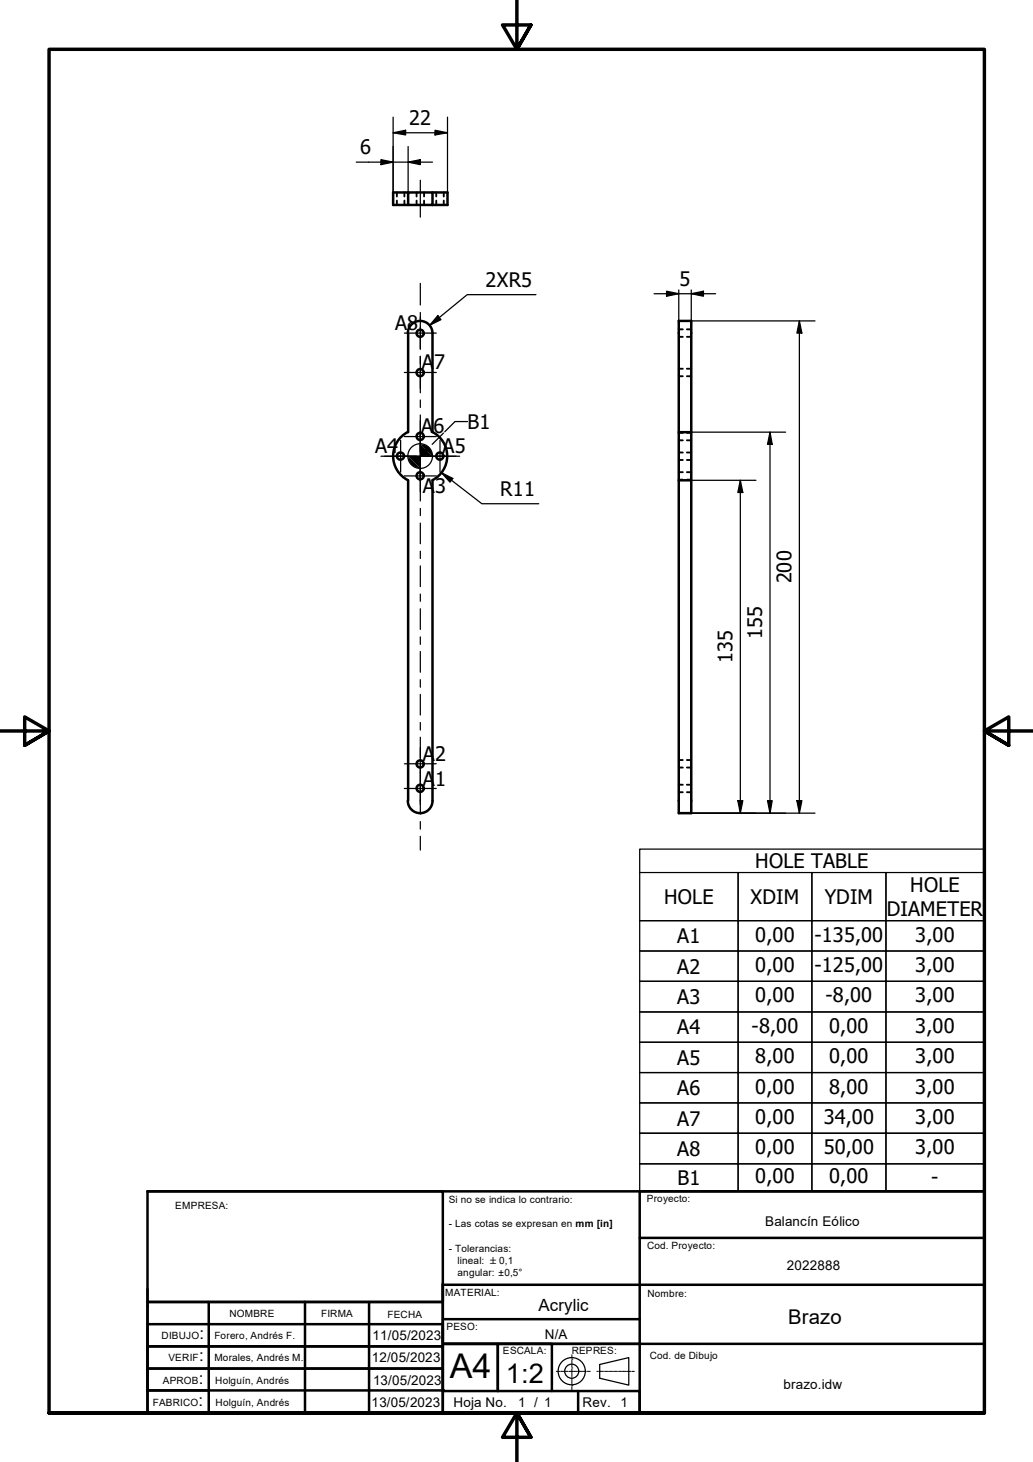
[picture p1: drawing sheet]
<svg xmlns="http://www.w3.org/2000/svg" width="210mm" height="297mm" viewBox="0 0 210 297" stroke-linecap="round" stroke-linejoin="round" font-family="sans-serif">
<!-- layer: Visible (ISO) -->
<g fill="none" stroke="#000" stroke-width=".51">
<path d="M82.9 39.1h5v2.5h-5zM82.9 39.1h-3v2.5h3M87.9 39.1h3v2.5h-3M82.9 67.7a2.51 2.51 0 0 1 2.5-2.5 2.51 2.51 0 0 1 2.5 2.5M82.9 67.7v20.1M87.9 67.7v20.1a5.5 5.5 0 0 1 0 9.8M82.9 87.8a5.5 5.5 0 0 0 0 9.8M82.9 97.6v65.1M87.9 97.6v65.1M137.9 87.8v9.8h2.6v67.6h-2.6v-67.6M140.5 87.8v-22.6h-2.6v22.6h2.6v9.8M82.9 162.7a2.51 2.51 0 0 0 2.5 2.5 2.51 2.51 0 0 0 2.5-2.5"/>
<circle cx="85.4" cy="67.7" r=".73"/>
<circle cx="85.4" cy="75.7" r=".73"/>
<circle cx="81.4" cy="92.7" r=".73"/>
<circle cx="85.4" cy="96.7" r=".73"/>
<circle cx="85.4" cy="88.7" r=".73"/>
<circle cx="89.4" cy="92.7" r=".73"/>
<circle cx="85.4" cy="155.2" r=".73"/>
<circle cx="85.4" cy="160.2" r=".73"/>
</g>
<!-- layer: Hidden (ISO) -->
<g fill="none" stroke="#000" stroke-width=".38">
<path d="M80.6 39.1v.8M82.2 39.1v.8M84.6 39.1v.8M86.2 39.1v.8M88.6 39.1v.8M90.2 39.1v.8M80.6 40.8v.8M82.2 40.8v.8M84.6 40.8v.8M86.2 40.8v.8M88.6 40.8v.8M90.2 40.8v.8"/>
<path d="M137.9 68.4h.8M137.9 66.9h.8M137.9 76.4h.8M137.9 74.9h.8M139.6 68.4h.9M139.6 66.9h.9M139.6 76.4h.9M139.6 74.9h.9M137.9 93.5h.8M137.9 91.9h.8M137.9 97.5h.8M137.9 95.9h.8"/>
<path d="M137.9 89.5h.8M137.9 87.9h.8M139.6 93.5h.9M139.6 91.9h.9M139.6 97.5h.9M139.6 95.9h.9M139.6 89.5h.9M139.6 87.9h.9M137.9 155.9h.8M137.9 154.4h.8M137.9 159.4h.8M139.6 155.9h.9"/>
<path d="M139.6 154.4h.9M139.6 159.4h.9M137.9 161h.8M139.6 161h.9"/>
</g>
<!-- layer: Title (ISO) -->
<g fill="none" stroke="#000" stroke-width=".25">
<path d="M121.9 277.2l5.9-1.4v5.6l-5.9-1.4z"/>
<circle cx="116.2" cy="278.6" r="2.76"/>
<circle cx="116.2" cy="278.6" r="1.43"/>
</g>
<g fill="none" stroke="#000" stroke-width=".2">
<path d="M113 278.6h.7M113.9 278.6h.1M114.1 278.6h1.3M115.6 278.6h.1M115.8 278.6h1.4M116.2 276.1h.1M116.2 277.9h.1M116.2 275.3v.7M116.2 276.3v1.4M116.2 278.1v1.5M116.2 279.7v.1M116.2 280v1.4"/>
<path d="M117.3 278.6h.1M117.5 278.6h1.4M119.1 278.6h.1M119.3 278.6h.7M121.3 278.6h.3M121.8 278.6h.1M121.9 278.6h.7M122.7 278.6h.1M122.9 278.6h.6M123.6 278.6h.1M123.8 278.6h.7M124.6 278.6h.1"/>
<path d="M124.8 278.6h.6M125.5 278.6h.1M125.7 278.6h.7M126.5 278.6h.1M126.7 278.6h.6M127.4 278.6h.1M127.6 278.6h.6M128.4 278.6h.1M128.6 278.6h.3M116.2 281.5h.1M116.2 281.7v.7"/>
</g>
<path d="M42.4 282.5v4.5M117.5 282.6v4.5" fill="none" stroke="#000" stroke-width=".51"/>
<circle cx="90" cy="282.4" r=".25" fill="#000"/>
<!-- layer: AM_0 -->
<g fill="none" stroke="#000" stroke-width=".51">
<path d="M30 242h60v45h-59.8h169.8v-35.5h-70v35.5h70v-45M30 242v45M30 242h170M200 242h-70v9.5M30 265.4v17.1h12.2M30 278.4v8.6h60v-4.5h-60M30 278.1h60M30 273.5h60M30 269h60M42.3 264.5h47.7M42.4 264.5v18M62 264.5v22.5"/>
<path d="M75 264.5v22.5M90 261.1v3.4h-60h12.2M90 260.8v21.7M90 273h110M90 268h40M90 261h110M90.2 273h11v9.6v-9.6h10.9v9.6M90 282.6h40v4.4h-40"/>
</g>
<!-- layer: Border (ISO) -->
<path d="M105 0v10l-2.9-4.9h5.8l-2.9 4.9 2.9-4.9M0 148.5h10l-5-2.8v5.7l5-2.9-5 2.9M210 148.5h-10l5-2.8v5.7l-5-2.9 5 2.9M10 287.1v-277.1h190v277.1h-190h190M107.9 292l-2.9-4.9 2.9 4.9h-5.8l2.9-4.9v9.9" fill="none" stroke="#000" stroke-width=".7"/>
<!-- layer: Dimension (ISO) -->
<g fill="none" stroke="#000" stroke-width=".25">
<path d="M72.4 32.9h15.5M77.4 32.4l2.5 .5-2.5 .6zM79.9 27l2.5-.5v.9zM79.9 23.8v15.3M79.9 27h11M82.9 32.9l2.5-.5v1.1zM82.9 29.8v9.3M88.4 26.5l2.5 .5-2.5 .4zM90.9 23.8v15.3M108.9 59.9h-14l-7.6 6.2M132.9 59.7h12.5M135.4 59.2l2.5 .5-2.5 .5z"/>
<path d="M137.9 58.9v8.8M140.5 59.7l2.4-.5v1zM140.5 58.9v8.8M89 64.1l.6 .8-2.3 1.2zM140.5 65.2h25.1M162.4 65.2l.5 2.5h-1zM162.4 65.2v100M89.7 96.1l2.3 1.1-.6 .8zM89.7 96.1l8.2 6.2h11.6M140.5 97.6h13.1M140.5 87.8h19.1M150.4 97.6l.5 2.5h-1z"/>
<path d="M150.4 97.6v67.6M156.5 87.8l.4 2.5h-.9zM156.5 87.8v77.4M140.5 165.2h25.1M149.9 162.7h1l-.5 2.5zM156 162.7h.9l-.4 2.5zM161.9 162.7h1l-.5 2.5z"/>
<circle cx="85.4" cy="92.7" r="2.51"/>
</g>
<g fill="#000">
<path d="M77.4 32.4l2.5 .5-2.5 .6z" fill-rule="evenodd"/>
<path d="M79.9 27l2.5-.5v.9z" fill-rule="evenodd"/>
<path d="M82.9 32.9l2.5-.5v1.1z" fill-rule="evenodd"/>
<path d="M88.4 26.5l2.5 .5-2.5 .4z" fill-rule="evenodd"/>
<path d="M140.5 59.7l2.4-.5v1z" fill-rule="evenodd"/>
<path d="M89 64.1l.6 .8-2.3 1.2z" fill-rule="evenodd"/>
<path d="M135.4 59.2l2.5 .5-2.5 .5z" fill-rule="evenodd"/>
<path d="M162.4 65.2l.5 2.5h-1z" fill-rule="evenodd"/>
<path d="M82.9 92.7l2.5 2.5a2.39 2.39 0 0 1-2.5-2.5z" fill-rule="evenodd"/>
<path d="M85.4 90.2v5l-2.5-2.5h5z" fill-rule="evenodd"/>
<path d="M85.4 90.2a2.39 2.39 0 0 1 2.5 2.5z" fill-rule="evenodd"/>
<path d="M89.7 96.1l2.3 1.1-.6 .8z" fill-rule="evenodd"/>
<path d="M156.5 87.8l.4 2.5h-.9z" fill-rule="evenodd"/>
<path d="M150.4 97.6l.5 2.5h-1z" fill-rule="evenodd"/>
<path d="M149.9 162.7h1l-.5 2.5z" fill-rule="evenodd"/>
<path d="M156 162.7h.9l-.4 2.5z" fill-rule="evenodd"/>
<path d="M161.9 162.7h1l-.5 2.5z" fill-rule="evenodd"/>
</g>
<!-- layer: Center Mark (ISO) -->
<g fill="none" stroke="#000" stroke-width=".25">
<path d="M82.2 67.7h6.4M82.2 75.7h6.4M85.4 64.4v6.5M85.4 72.4v6.5M77.4 92.7h13M78.2 92.7h6.4M80.4 92.7h13M81.4 89.5v6.4M82.2 88.7h6.4M82.2 96.7h6.4M85.4 85.5v6.4M85.4 93.5v6.4"/>
<path d="M85.4 87.7v10M86.2 92.7h6.4M89.4 89.5v6.4M82.2 155.2h6.4M85.4 157v6.4M85.4 151.9v6.5M82.2 160.2h6.4"/>
</g>
<!-- layer: Centerline (ISO) -->
<g fill="none" stroke="#000" stroke-width=".25">
<path d="M85.4 36.6v7.5M85.4 57.6v4.4M85.4 63.5v1.5M85.4 66.5v4.4M85.4 72.4v1.5M85.4 75.4v4.4M85.4 81.3v1.5M85.4 84.3v4.4M85.4 90.2v1.5M85.4 93.2v8.6M85.4 103.3v1.5M85.4 106.3v4.2"/>
<path d="M85.4 112v1.5M85.4 115v4.2M85.4 120.7v1.5M85.4 123.7v4.2M85.4 129.4v1.5M85.4 132.4v4.2M85.4 138.1v1.5M85.4 141.1v4.2M85.4 146.8v1.5M85.4 149.8v4.2M85.4 155.5v1.5M85.4 158.5v6.9"/>
<path d="M85.4 166.9v1.6M85.4 169.9v2.8"/>
</g>
<!-- layer: Symbol (ISO) -->
<path d="M86.8 90.6l.7 .7-2.1 1.4z" fill-rule="evenodd" fill="#000"/>
<g fill="none" stroke="#000" stroke-width=".25">
<path d="M90.1 88l-2.3 2.3M95 85.6h-2.5l-2.1 2.1M130 177.3h20v9.8h-20h20v6.1h-20h20v6.2h-20h20v6.2h-20h20v6.2h-20h20v6.1h-20h20v6.2h-20h20v6.1h-20h20v6.3h-20h20v5.5v-5.5h15v5.5v-5.5h15v5.5v-5.5h20h-20v-6.3h20h-20v-6.1h20h-20v-6.2h20h-20v-6.1h20h-20v-6.2h20h-20v-6.2h20h-20v-6.2h20h-20v-6.1h20h-20v-9.8h20M130 172.5h70v69.5h-70zM150 177.3h15v9.8h-15zM165 177.3h15v9.8h-15zM150 187.1h15v6.1h-15zM150 193.2h15v6.2h-15zM150 199.4h15v6.2h-15zM165 187.1h15v6.1h-15zM165 193.2h15v6.2h-15zM165 199.4h15v6.2h-15z"/>
<path d="M150 205.6h15v6.2h-15zM150 211.8h15v6.1h-15zM150 217.9h15v6.2h-15zM165 205.6h15v6.2h-15zM165 211.8h15v6.1h-15zM165 217.9h15v6.2h-15zM150 224.1h15v6.1h-15zM150 230.2h15v6.3h-15zM165 224.1h15v6.1h-15zM165 230.2h15v6.3h-15z"/>
</g>
<text font-size="6.9" x="91.4" y="280">A4</text>
<text font-size="5.5" x="102.8" y="281">1:2</text>
<g font-size="4.1">
<text x="83.1" y="25.4">22</text>
<text x="73.2" y="31.4">6</text>
<text x="98.7" y="58.3">2XR5</text>
<text x="138" y="58.1">5</text>
<text x="80.3" y="67">A8</text>
<text x="85.7" y="75">A</text>
<text x="88.2" y="75">7</text>
<text x="85.6" y="87.9">A6</text>
<text x="95" y="87.1">B1</text>
<text x="76.2" y="92.1">A4</text>
<text x="89.9" y="92.1">A5</text>
<text x="85.9" y="100.3">A</text>
<text x="88.4" y="100.3">3</text>
<text x="101.7" y="100.8">R11</text>
<text x="160.8" y="118.5" transform="rotate(-90 160.8 118.5)">200</text>
<text x="154.9" y="129.8" transform="rotate(-90 154.9 129.8)">155</text>
<text x="148.8" y="134.8" transform="rotate(-90 148.8 134.8)">135</text>
<text x="85.9" y="154.7">A</text>
<text x="88.4" y="154.7">2</text>
<text x="85.9" y="159.7">A</text>
<text x="88.4" y="159.7">1</text>
<text x="153.5" y="176.4">HOLE TABLE</text>
<text x="134.9" y="183.7">HOLE</text>
<text x="152.5" y="183.7">XDIM</text>
<text x="167.6" y="183.7">YDIM</text>
<text x="185" y="181.2">HOLE</text>
<text x="137.6" y="191.6">A1</text>
<text x="153.5" y="191.3">0,00</text>
<text x="165.5" y="191.3">-135,00</text>
<text x="180.2" y="186.2">DIAMETER</text>
<text x="186" y="191.3">3,00</text>
<text x="137.6" y="197.9">A2</text>
<text x="153.5" y="197.5">0,00</text>
<text x="165.5" y="197.5">-125,00</text>
<text x="186" y="197.5">3,00</text>
<text x="153.5" y="203.6">0,00</text>
<text x="167.8" y="203.6">-8,00</text>
<text x="186" y="203.6">3,00</text>
<text x="137.6" y="204">A3</text>
<text x="152.7" y="209.9">-8,00</text>
<text x="168.5" y="209.8">0,00</text>
<text x="186" y="209.9">3,00</text>
<text x="137.6" y="210.2">A4</text>
<text x="137.6" y="216.3">A5</text>
<text x="153.5" y="216">8,00</text>
<text x="168.5" y="216">0,00</text>
<text x="186" y="216">3,00</text>
<text x="137.6" y="222.5">A6</text>
<text x="153.5" y="222.2">0,00</text>
<text x="168.5" y="222.2">8,00</text>
<text x="186" y="222.2">3,00</text>
<text x="137.6" y="228.7">A7</text>
<text x="153.5" y="228.3">0,00</text>
<text x="167.4" y="228.3">34,00</text>
<text x="186" y="228.3">3,00</text>
<text x="137.6" y="234.9">A8</text>
<text x="153.5" y="234.5">0,00</text>
<text x="167.4" y="234.5">50,00</text>
<text x="186" y="234.5">3,00</text>
<text x="137.7" y="240.7">B1</text>
<text x="153.5" y="240.4">0,00</text>
<text x="168.5" y="240.4">0,00</text>
<text x="189.2" y="240.5">-</text>
<text x="160.1" y="269">Brazo</text>
</g>
<g font-size="3.4">
<text x="109.4" y="266.4">Acrylic</text>
<text x="40.5" y="272">:</text>
<text x="40.4" y="281.2">:</text>
<text x="40.4" y="276.5">:</text>
<text x="40.3" y="285.7">:</text>
</g>
<g font-size="2.7">
<text x="155.4" y="249.1">Balancín Eólico</text>
<text x="159.9" y="258">2022888</text>
<text x="75.7" y="272.3">11/05/2023</text>
<text x="110.7" y="272">N/A</text>
<text x="75.6" y="276.8">12/05/2023</text>
<text x="75.8" y="281.5">13/05/2023</text>
<text x="75.5" y="285.9">13/05/2023</text>
<text x="92.1" y="285.8">Hoja No.</text>
<text x="105.3" y="285.9">1 / 1</text>
<text x="118.4" y="285.9">Rev.</text>
<text x="126.1" y="285.9">1</text>
<text x="159.2" y="282.1">brazo.idw</text>
</g>
<g font-size="2">
<text x="35.6" y="245.6">EMPRESA:</text>
<text x="91.2" y="244.4">Si no se indica lo contrario:</text>
<text x="131.4" y="244.1">Proyecto:</text>
<text x="91.2" y="249.4">- Las cotas se expresan en mm [in]</text>
<text x="91.2" y="254.4">- Tolerancias:</text>
<text x="93" y="256.8">lineal: ±0,1</text>
<text x="131.5" y="253.9">Cod. Proyecto:</text>
<text x="90.5" y="263.3">MATERIAL:</text>
<text x="93" y="259.3">angular: ±0,5°</text>
<text x="131.6" y="263.6">Nombre:</text>
<text x="46.6" y="267.6">NOMBRE</text>
<text x="65.3" y="267.6">FIRMA</text>
<text x="78.7" y="267.7">FECHA</text>
<text x="32.8" y="272">DIBUJO</text>
<text x="43.6" y="272.1">Forero, Andrés F.</text>
<text x="90.7" y="270.2">PESO:</text>
<text x="102.2" y="275.1">ESCALA:</text>
<text x="116.2" y="275.1">REPRES:</text>
<text x="33.1" y="281.2">APROB</text>
<text x="34.2" y="276.5">VERIF</text>
<text x="43.6" y="276.6">Morales, Andrés M.</text>
<text x="43.8" y="281.3">Holguín, Andrés</text>
<text x="132" y="276.1">Cod. de Dibujo</text>
<text x="31.1" y="285.7">FABRICO</text>
<text x="43.8" y="285.7">Holguín, Andrés</text>
</g>
</svg>
